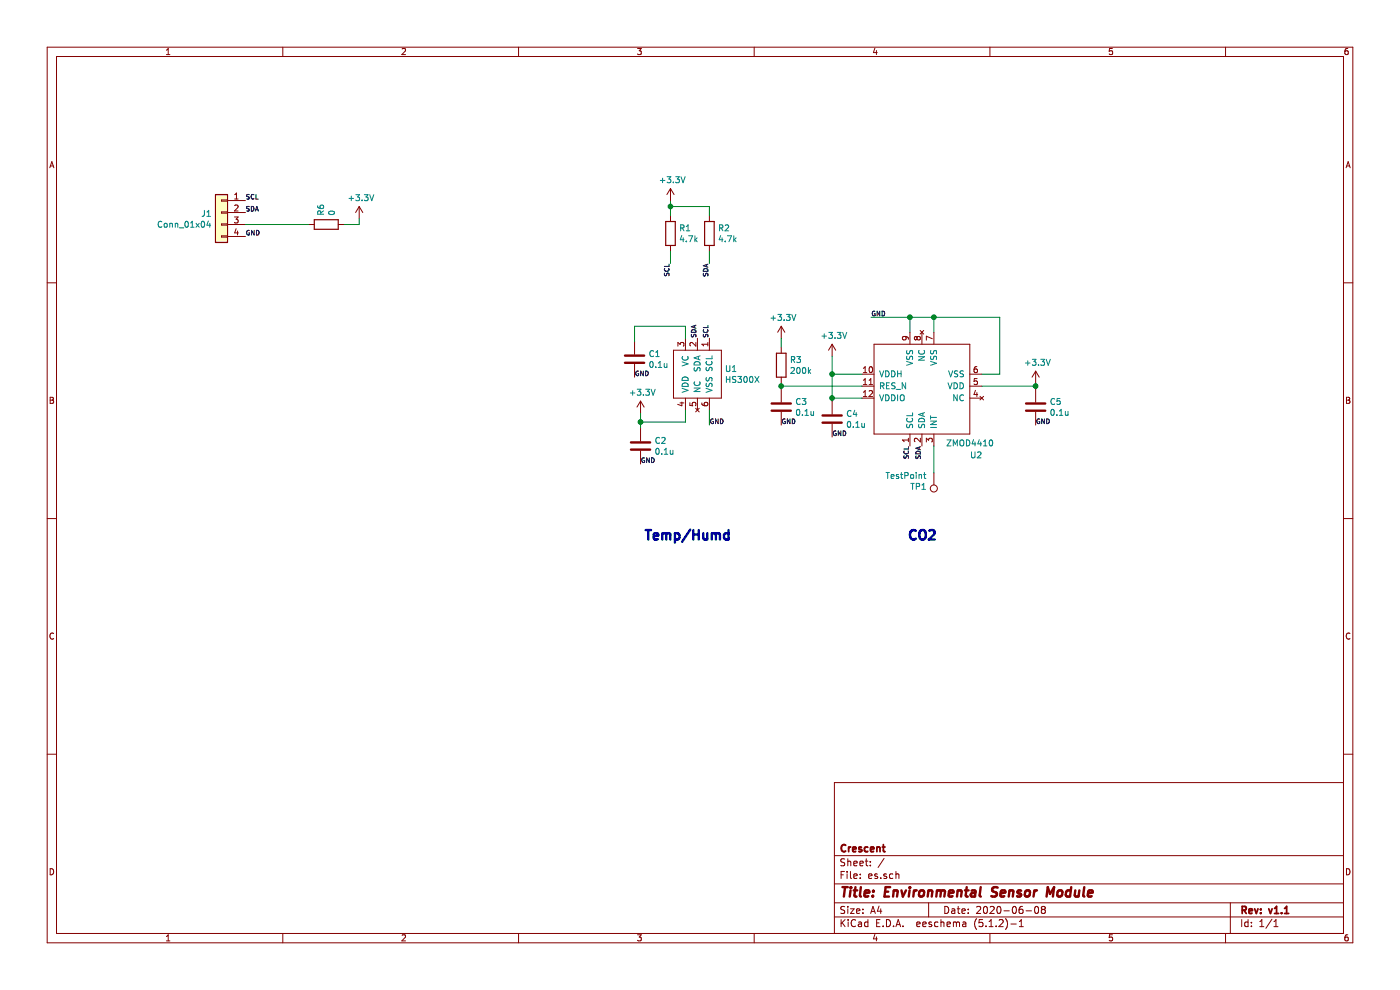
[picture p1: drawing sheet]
EESchema Schematic File Version 4
LIBS:es-cache
EELAYER 29 0
EELAYER END
$Descr A4 11693 8268
encoding utf-8
Sheet 1 1
Title "Environmental Sensor Module"
Date "2020-06-08"
Rev "v1.1"
Comp "Crescent"
Comment1 ""
Comment2 ""
Comment3 ""
Comment4 ""
$EndDescr
$Comp
L idt_sensor:HS300X U1
U 1 1
P 5675 2925
F 0 "U1" H 6053 2771 50  0000 L CNN
F 1 "HS300X" H 6053 2680 50  0000 L CNN
F 2 "idt_sensor:HS300X" H 5675 2925 50  0001 C CNN
F 3 "" H 5675 2925 50  0001 C CNN
	1    5675 2925
	1    0    0    -1  
$EndComp
$Comp
L idt_sensor:ZMOD4410 U2
U 1 1
P 7300 2875
F 0 "U2" H 8100 1950 50  0000 L CNN
F 1 "ZMOD4410" H 7900 2050 50  0000 L CNN
F 2 "idt_sensor:ZMOD4410" H 7300 2875 50  0001 C CNN
F 3 "" H 7300 2875 50  0001 C CNN
	1    7300 2875
	1    0    0    -1  
$EndComp
$Comp
L Connector_Generic:Conn_01x04 J1
U 1 1
P 1850 1775
F 0 "J1" H 1930 1767 50  0000 L CNN
F 1 "Conn_01x04" H 1930 1676 50  0000 L CNN
F 2 "GroveCon:GROVE" H 1850 1775 50  0001 C CNN
F 3 "~" H 1850 1775 50  0001 C CNN
	1    1850 1775
	-1   0    0    -1  
$EndComp
Text Notes 7575 4525 0    79   ~ 16
CO2
Text Notes 5375 4525 0    79   ~ 16
Temp/Humd
Text Label 2050 1675 0    39   ~ 0
SCL
Text Label 2050 1775 0    39   ~ 0
SDA
Text Label 2050 1975 0    39   ~ 0
GND
$Comp
L power:+3.3V #PWR01
U 1 1
P 3000 1825
F 0 "#PWR01" H 3000 1675 50  0001 C CNN
F 1 "+3.3V" H 3015 1998 50  0000 C CNN
F 2 "" H 3000 1825 50  0001 C CNN
F 3 "" H 3000 1825 50  0001 C CNN
	1    3000 1825
	1    0    0    -1  
$EndComp
Wire Wire Line
	3000 1875 3000 1825
$Comp
L power:+3.3V #PWR02
U 1 1
P 5350 3450
F 0 "#PWR02" H 5350 3300 50  0001 C CNN
F 1 "+3.3V" H 5365 3623 50  0000 C CNN
F 2 "" H 5350 3450 50  0001 C CNN
F 3 "" H 5350 3450 50  0001 C CNN
	1    5350 3450
	1    0    0    -1  
$EndComp
$Comp
L Device:C C1
U 1 1
P 5300 3000
F 0 "C1" H 5415 3046 50  0000 L CNN
F 1 "0.1u" H 5415 2955 50  0000 L CNN
F 2 "Capacitor_SMD:C_0603_1608Metric" H 5338 2850 50  0001 C CNN
F 3 "~" H 5300 3000 50  0001 C CNN
	1    5300 3000
	1    0    0    -1  
$EndComp
Text Label 5300 3150 0    39   ~ 0
GND
Wire Wire Line
	5725 2825 5725 2725
Wire Wire Line
	5725 2725 5300 2725
Wire Wire Line
	5300 2725 5300 2850
$Comp
L Device:C C2
U 1 1
P 5350 3725
F 0 "C2" H 5465 3771 50  0000 L CNN
F 1 "0.1u" H 5465 3680 50  0000 L CNN
F 2 "Capacitor_SMD:C_0603_1608Metric" H 5388 3575 50  0001 C CNN
F 3 "~" H 5350 3725 50  0001 C CNN
	1    5350 3725
	1    0    0    -1  
$EndComp
Text Label 5350 3875 0    39   ~ 0
GND
Wire Wire Line
	5350 3450 5350 3525
Wire Wire Line
	5350 3525 5725 3525
Wire Wire Line
	5725 3525 5725 3425
Connection ~ 5350 3525
Wire Wire Line
	5350 3525 5350 3575
Text Label 5925 3550 0    39   ~ 0
GND
Wire Wire Line
	5925 3425 5925 3550
Text Label 5925 2825 1    39   ~ 0
SCL
Text Label 5825 2825 1    39   ~ 0
SDA
Text Label 7275 2650 0    39   ~ 0
GND
Wire Wire Line
	7600 2775 7600 2650
Wire Wire Line
	7600 2650 7275 2650
Wire Wire Line
	7600 2650 7800 2650
Wire Wire Line
	7800 2650 7800 2775
Connection ~ 7600 2650
Wire Wire Line
	7800 2650 8350 2650
Wire Wire Line
	8350 2650 8350 3125
Wire Wire Line
	8350 3125 8200 3125
Connection ~ 7800 2650
$Comp
L power:+3.3V #PWR05
U 1 1
P 6950 2975
F 0 "#PWR05" H 6950 2825 50  0001 C CNN
F 1 "+3.3V" H 6965 3148 50  0000 C CNN
F 2 "" H 6950 2975 50  0001 C CNN
F 3 "" H 6950 2975 50  0001 C CNN
	1    6950 2975
	1    0    0    -1  
$EndComp
Wire Wire Line
	7200 3125 6950 3125
Wire Wire Line
	6950 3125 6950 2975
Wire Wire Line
	7200 3325 6950 3325
Wire Wire Line
	6950 3325 6950 3125
Connection ~ 6950 3125
$Comp
L Device:C C4
U 1 1
P 6950 3500
F 0 "C4" H 7065 3546 50  0000 L CNN
F 1 "0.1u" H 7065 3455 50  0000 L CNN
F 2 "Capacitor_SMD:C_0603_1608Metric" H 6988 3350 50  0001 C CNN
F 3 "~" H 6950 3500 50  0001 C CNN
	1    6950 3500
	1    0    0    -1  
$EndComp
Text Label 6950 3650 0    39   ~ 0
GND
Wire Wire Line
	6950 3350 6950 3325
Connection ~ 6950 3325
$Comp
L power:+3.3V #PWR06
U 1 1
P 8650 3200
F 0 "#PWR06" H 8650 3050 50  0001 C CNN
F 1 "+3.3V" H 8665 3373 50  0000 C CNN
F 2 "" H 8650 3200 50  0001 C CNN
F 3 "" H 8650 3200 50  0001 C CNN
	1    8650 3200
	1    0    0    -1  
$EndComp
Wire Wire Line
	8650 3250 8650 3225
$Comp
L Device:C C5
U 1 1
P 8650 3400
F 0 "C5" H 8765 3446 50  0000 L CNN
F 1 "0.1u" H 8765 3355 50  0000 L CNN
F 2 "Capacitor_SMD:C_0603_1608Metric" H 8688 3250 50  0001 C CNN
F 3 "~" H 8650 3400 50  0001 C CNN
	1    8650 3400
	1    0    0    -1  
$EndComp
Text Label 8650 3550 0    39   ~ 0
GND
$Comp
L power:+3.3V #PWR04
U 1 1
P 6525 2825
F 0 "#PWR04" H 6525 2675 50  0001 C CNN
F 1 "+3.3V" H 6540 2998 50  0000 C CNN
F 2 "" H 6525 2825 50  0001 C CNN
F 3 "" H 6525 2825 50  0001 C CNN
	1    6525 2825
	1    0    0    -1  
$EndComp
$Comp
L Device:R R3
U 1 1
P 6525 3050
F 0 "R3" H 6595 3096 50  0000 L CNN
F 1 "200k" H 6595 3005 50  0000 L CNN
F 2 "Resistor_SMD:R_0603_1608Metric" V 6455 3050 50  0001 C CNN
F 3 "~" H 6525 3050 50  0001 C CNN
	1    6525 3050
	1    0    0    -1  
$EndComp
$Comp
L Device:C C3
U 1 1
P 6525 3400
F 0 "C3" H 6640 3446 50  0000 L CNN
F 1 "0.1u" H 6640 3355 50  0000 L CNN
F 2 "Capacitor_SMD:C_0603_1608Metric" H 6563 3250 50  0001 C CNN
F 3 "~" H 6525 3400 50  0001 C CNN
	1    6525 3400
	1    0    0    -1  
$EndComp
Text Label 6525 3550 0    39   ~ 0
GND
Wire Wire Line
	6525 3200 6525 3225
Wire Wire Line
	6525 2900 6525 2825
Wire Wire Line
	7200 3225 6525 3225
Connection ~ 6525 3225
Wire Wire Line
	6525 3225 6525 3250
Text Label 7600 3725 3    39   ~ 0
SCL
Text Label 7700 3725 3    39   ~ 0
SDA
$Comp
L Connector:TestPoint TP1
U 1 1
P 7800 3950
F 0 "TP1" H 7858 4068 50  0000 L CNN
F 1 "TestPoint" H 7858 3977 50  0000 L CNN
F 2 "TestPoint:TestPoint_THTPad_D1.0mm_Drill0.5mm" H 8000 3950 50  0001 C CNN
F 3 "~" H 8000 3950 50  0001 C CNN
	1    7800 3950
	-1   0    0    1   
$EndComp
Wire Wire Line
	7800 3950 7800 3725
Wire Wire Line
	8200 3225 8650 3225
Connection ~ 8650 3225
Wire Wire Line
	8650 3225 8650 3200
$Comp
L Device:R R1
U 1 1
P 5600 1950
F 0 "R1" H 5670 1996 50  0000 L CNN
F 1 "4.7k" H 5670 1905 50  0000 L CNN
F 2 "Resistor_SMD:R_0603_1608Metric" V 5530 1950 50  0001 C CNN
F 3 "~" H 5600 1950 50  0001 C CNN
	1    5600 1950
	1    0    0    -1  
$EndComp
$Comp
L Device:R R2
U 1 1
P 5925 1950
F 0 "R2" H 5995 1996 50  0000 L CNN
F 1 "4.7k" H 5995 1905 50  0000 L CNN
F 2 "Resistor_SMD:R_0603_1608Metric" V 5855 1950 50  0001 C CNN
F 3 "~" H 5925 1950 50  0001 C CNN
	1    5925 1950
	1    0    0    -1  
$EndComp
Wire Wire Line
	5600 1675 5600 1725
Wire Wire Line
	5600 1725 5925 1725
Wire Wire Line
	5925 1725 5925 1800
Connection ~ 5600 1725
Wire Wire Line
	5600 1725 5600 1800
Wire Wire Line
	5925 2100 5925 2200
Wire Wire Line
	5600 2100 5600 2200
$Comp
L power:+3.3V #PWR03
U 1 1
P 5600 1675
F 0 "#PWR03" H 5600 1525 50  0001 C CNN
F 1 "+3.3V" H 5615 1848 50  0000 C CNN
F 2 "" H 5600 1675 50  0001 C CNN
F 3 "" H 5600 1675 50  0001 C CNN
	1    5600 1675
	1    0    0    -1  
$EndComp
Text Label 5600 2200 3    39   ~ 0
SCL
Text Label 5925 2200 3    39   ~ 0
SDA
$Comp
L Device:R R6
U 1 1
P 2725 1875
F 0 "R6" H 2795 1921 50  0000 L CNN
F 1 "0" H 2795 1830 50  0000 L CNN
F 2 "Resistor_SMD:R_0603_1608Metric" V 2655 1875 50  0001 C CNN
F 3 "~" H 2725 1875 50  0001 C CNN
	1    2725 1875
	0    -1   -1   0   
$EndComp
Wire Wire Line
	2050 1875 2575 1875
Wire Wire Line
	2875 1875 3000 1875
$EndSCHEMATC
